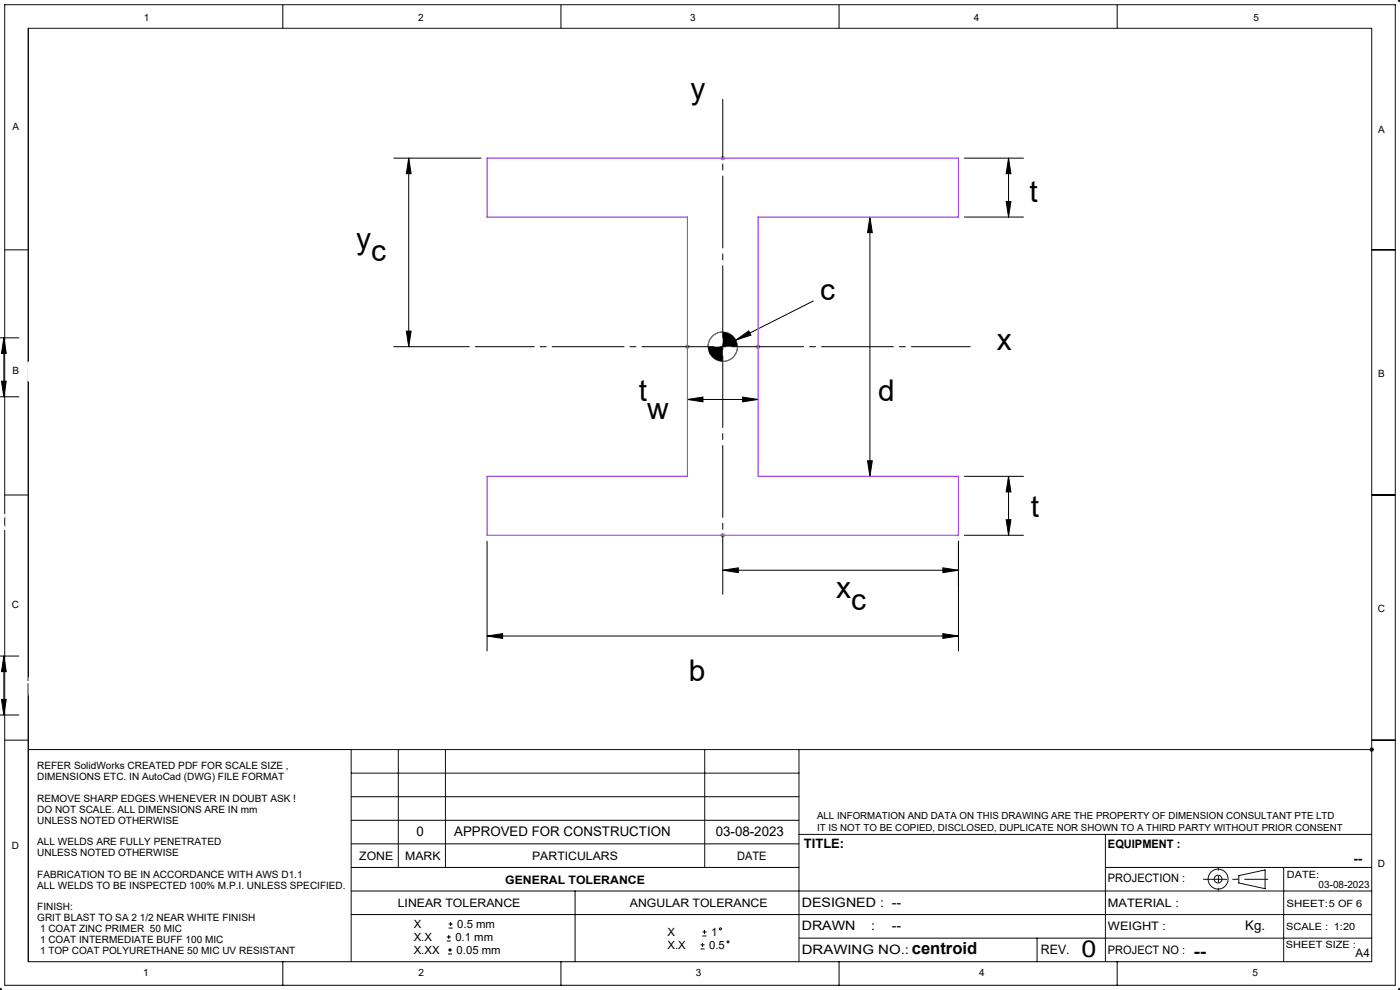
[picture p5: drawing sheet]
<svg xmlns="http://www.w3.org/2000/svg" width="297mm" height="210mm" viewBox="0 0 297 210" stroke-linecap="round" stroke-linejoin="round" font-family="sans-serif">
<g fill="none" stroke="#000" stroke-width=".21">
<path d="M296.9 0l.2 .1M297 -.1v.6M297 0l-.4 .4M60 1v5M119 1v5M178 1v5M237 1v5M296.5 0h.6M83.5 33.5h18.6M86.7 33.5l.5 3.3h-1zM86.7 33.5v40M204.6 33.5h12.5"/>
<path d="M214 33.5v12.5M214 33.5l.5 3.3h-1.1zM1 53h5M184.5 46l.6 3.3h-1.1zM184.5 46v55M204.6 46h12.5M213.4 42.7h1.1l-.5 3.3zM291 53h5M-.1 71.7h4.1M.8 71.7l.5 3.3h-1zM.8 71.7v12.5M83.5 73.5h16.1"/>
<path d="M86.2 70.2h1l-.5 3.3zM153.3 70.4a3.1 3.1 0 0 0-3.1 3.1M156.1 72.1l2.7-1.9 .5 .9zM156.5 73.5a3.1 3.1 0 0 1-3.2 3.2M172.5 63.8l-22 11.2M-.1 84.2h4.1M.3 80.9h1l-.5 3.3zM145.8 84.7l3.3-.5v1zM145.8 84.7h15M157.5 84.2l3.3 .5-3.3 .5zM184 97.7h1.1l-.6 3.3zM1 105h5"/>
<path d="M103.3 114.8v23.3M203.3 114.8v23.3M204.6 113.5h12.5M204.6 101h12.5M213.4 110.2h1.1l-.5 3.3zM214 101v12.5M214 101l.5 3.3h-1.1zM291 105h5M-.1 139.2h4.1M.8 139.2l.5 3.3h-1zM.8 139.2v12.5M103.3 134.9l3.3-.5v1z"/>
<path d="M103.3 134.9h100M153.3 121l3.3-.5v1zM153.3 121h50M200 120.5l3.3 .5-3.3 .5zM200 134.4l3.3 .5-3.3 .5zM-.1 151.7h4.1M.3 148.4h1l-.5 3.3zM1 157h5M6 159h68.5M290.5 159h1M290.6 158.6l.8 .8M291 157h5"/>
<path d="M291 158.5v1M291.4 158.6l-.8 .8M74.5 169h95M74.5 174h95M74.5 179h95M74.5 189h160M74.5 194h160M74.5 184h95M94.8 199.6h.8M94.8 198.8h.8M95.2 196.9h.8M95.2 196h.8"/>
<path d="M95.2 198.3v.9M95.6 195.6v.8M122 189v15M149 198.5h.9M149 197.7h.9M149.4 197.3v.8M169.5 199h65M220 199v5M234.5 184h56.5M-.1 210h.6M0 210l.1 .1M0 209.5v.6"/>
<path d="M.4 209.6l-.4 .5M1 209h295M6 204h285M60 204v5M95 202.4h.9M95 201.5h.9M95.5 201.1v.8M119 204v5M148.6 201.3h.9M148.6 200.4h.9M149 200v.9M178 204v5"/>
<path d="M237 204v5M296.5 210h.6M296.6 209.6l.4 .5M297 209.5v.6M297.1 209.9l-.2 .2"/>
<circle cx="152.8" cy="197" r=".21"/>
<circle cx="154.5" cy="199.8" r=".21"/>
</g>
<g fill="none" stroke="#0f0f0f" stroke-width=".21">
<path d="M84.5 159v25M94.5 159v25M149.5 159v25M169.5 159v45M291 159h-216.5v45M74.5 164h95M169.5 177h121.5M234.5 177v27M234.5 189h56.5M234.5 199h56.5M234.5 194h56.5M262.8 185.7l5.6-1.2v4l-5.6-1.2z"/>
<path d="M272.3 184v20M1 209v-208h295v208M6 204v-198h285v198"/>
<circle cx="258.4" cy="186.5" r="2.12"/>
<circle cx="258.4" cy="186.5" r=".82"/>
</g>
<path d="M269 186.5h-13.7" fill="none" stroke="#0f0f0f" stroke-width=".21" stroke-dasharray="6.3 1.3 1.3 1.3" stroke-dashoffset="1.4"/>
<path d="M258.5 184v5" fill="none" stroke="#0f0f0f" stroke-width=".21" stroke-dasharray="6.3 1.3 1.3 1.3" stroke-dashoffset="5.8"/>
<g fill="none" stroke="#808080" stroke-width=".21">
<path d="M152.8 33.5h1M153 33.2l.7 .7M153.3 33v1M153.7 33.2l-.7 .7M145.3 73.5h1M145.5 73.2l.7 .7M145.8 73v1M146.2 73.2l-.7 .7M160.3 73.5h1M160.5 73.2l.7 .7M160.8 73v1M161.2 73.2l-.7 .7"/>
<path d="M152.8 113.5h1M153 113.2l.7 .7M153.3 113v1M153.7 113.2l-.7 .7"/>
<circle cx="153.3" cy="73.5" r="3.1"/>
</g>
<path d="M153.3 21v105M100.8 73.5h105" fill="none" stroke="#000" stroke-width=".21" stroke-dasharray="15.2 1.3 1.3 1.3" stroke-dashoffset="2.7"/>
<path d="M103.3 33.5h100v12.5h-42.5v55h42.5v12.5h-100v-12.5h42.5v-55h-42.5z" fill="none" stroke="#a147e4" stroke-width=".25"/>
<g fill="#000">
<path d="M86.7 33.5l.5 3.3h-1zM86.2 70.2h1l-.5 3.3zM-.1 71.7v3.3zM-.1 108.4v3.3z"/>
<path d="M184.5 46l.6 3.3h-1.1zM184 97.7h1.1l-.6 3.3zM-.1 84.2v3.3zM-.1 135.9v3.3z"/>
<path d="M213.4 42.7h1.1l-.5 3.3zM214 33.5l.5 3.3h-1.1zM.3 80.9h1l-.5 3.3zM.8 71.7l.5 3.3h-1z"/>
<path d="M150.2 73.5a3.1 3.1 0 0 0 3.1 3.2v-3.2zM153.3 70.4v3.1h3.2a3.1 3.1 0 0 0-3.2-3.1z"/>
<path d="M156.1 72.1l3.2-1-.5-.9zM-.1 108.3v2z"/>
<path d="M157.5 84.2l3.3 .5-3.3 .5zM145.8 84.7l3.3-.5v1zM-.1 122.3v1.1zM-.1 122.3v1.1z"/>
<path d="M213.4 110.2h1.1l-.5 3.3zM214 101l.5 3.3h-1.1zM.3 148.4h1l-.5 3.3zM.8 139.2l.5 3.3h-1z"/>
<path d="M200 120.5l3.3 .5-3.3 .5zM153.3 121l3.3-.5v1zM200 134.4l3.3 .5-3.3 .5zM103.3 134.9l3.3-.5v1zM-.1 158.6v1zM-.1 158.6v1zM-.1 172.5v1zM-.1 172.5v1z"/>
</g>
<g font-size="6.3">
<text x="146.5" y="21">y</text>
<text x="218.4" y="42.8">t</text>
<text x="75.6" y="52.9">y</text>
<text x="78.7" y="55.4">c</text>
<text x="174" y="63.7">c</text>
<text x="211.5" y="74.2">x</text>
<text x="135.5" y="85">t</text>
<text x="137.3" y="88.9">w</text>
<text x="186.3" y="85">d</text>
<text x="218.7" y="109.7">t</text>
<text x="177.4" y="126.8">x</text>
<text x="180.6" y="129.3">c</text>
<text x="146.1" y="144.4">b</text>
</g>
<g font-size="6.3" fill="#fff">
<text x="5.3" y="81">t</text>
<text x="5.6" y="147.8">t</text>
</g>
<text font-size="4.9" x="229.4" y="202.9">0</text>
<g font-size="3.5">
<text x="193.4" y="202.3">centroid</text>
<text x="253.2" y="203">--</text>
</g>
<g font-size="2.8">
<text x="88.4" y="177.3">0</text>
<text x="96.3" y="177.3">APPROVED FOR CONSTRUCTION</text>
<text x="151.9" y="177.3">03-08-2023</text>
<text x="287.1" y="183">--</text>
<text x="264.2" y="197.3">Kg.</text>
</g>
<g font-size="2.7">
<text x="170.5" y="180">TITLE:</text>
<text x="170.1" y="197.3">DRAWN</text>
<text x="170.1" y="192.4">DESIGNED : --</text>
<text x="184.8" y="197.3">:</text>
<text x="189.2" y="197.3">--</text>
<text x="170.1" y="202.3">DRAWING NO.:</text>
<text x="220.8" y="202.3">REV.</text>
</g>
<g font-size="2.5">
<text x="235" y="179.9">EQUIPMENT :</text>
<text x="76.2" y="182.4">ZONE</text>
<text x="86" y="182.4">MARK</text>
<text x="112.9" y="182.4">PARTICULARS</text>
<text x="156.4" y="182.4">DATE</text>
<text x="107.2" y="187.5">GENERAL TOLERANCE</text>
<text x="235" y="187">PROJECTION :</text>
<text x="84.4" y="192.5">LINEAR TOLERANCE</text>
<text x="133.6" y="192.4">ANGULAR TOLERANCE</text>
<text x="235" y="192.4">MATERIAL :</text>
<text x="235" y="197.3">WEIGHT :</text>
<text x="235" y="202.3">PROJECT NO :</text>
<text x="287.6" y="203.1">A4</text>
</g>
<g font-size="2.4">
<text x="87.8" y="196.8">X</text>
<text x="97" y="196.8">0.5 mm</text>
<text x="87.8" y="199.6">X.X</text>
<text x="87.8" y="202.3">X.XX</text>
<text x="96.6" y="199.6">0.1 mm</text>
<text x="96.9" y="202.3">0.05 mm</text>
<text x="141.6" y="198.5">X</text>
<text x="141.6" y="201.2">X.X</text>
<text x="150.4" y="201.2">0.5</text>
<text x="150.8" y="198.5">1</text>
</g>
<g font-size="2.1">
<text x="30.5" y="4.5">1</text>
<text x="88.7" y="4.5">2</text>
<text x="146.4" y="4.5">3</text>
<text x="206.6" y="4.5">4</text>
<text x="265.9" y="4.5">5</text>
<text x="2.6" y="27.7">A</text>
<text x="292.4" y="28.3">A</text>
<text x="2.6" y="79.4">B</text>
<text x="292.4" y="79.9">B</text>
<text x="2.5" y="129.1">C</text>
<text x="292.3" y="129.8">C</text>
<text x="7.9" y="163.2">REFER SolidWorks CREATED PDF FOR SCALE SIZE ,</text>
<text x="7.9" y="165.5">DIMENSIONS ETC. IN AutoCad (DWG) FILE FORMAT</text>
<text x="7.9" y="170.1">REMOVE SHARP EDGES.WHENEVER IN DOUBT ASK !</text>
<text x="7.9" y="172.4">DO NOT SCALE. ALL DIMENSIONS ARE IN mm</text>
<text x="173.3" y="173.7">ALL INFORMATION AND DATA ON THIS DRAWING ARE THE PROPERTY OF DIMENSION CONSULTANT PTE LTD</text>
<text x="7.9" y="174.7">UNLESS NOTED OTHERWISE</text>
<text x="7.9" y="179.3">ALL WELDS ARE FULLY PENETRATED</text>
<text x="173.3" y="176.2">IT IS NOT TO BE COPIED, DISCLOSED, DUPLICATE NOR SHOWN TO A THIRD PARTY WITHOUT PRIOR CONSENT</text>
<text x="2.5" y="180.1">D</text>
<text x="7.9" y="181.6">UNLESS NOTED OTHERWISE</text>
<text x="292.3" y="184">D</text>
<text x="7.9" y="186.2">FABRICATION TO BE IN ACCORDANCE WITH AWS D1.1</text>
<text x="7.9" y="188.5">ALL WELDS TO BE INSPECTED 100% M.P.I. UNLESS SPECIFIED.</text>
<text x="273" y="186.2">DATE:</text>
<text x="279.7" y="188.5">03-08-2023</text>
<text x="7.9" y="193.1">FINISH:</text>
<text x="7.9" y="195.4">GRIT BLAST TO SA 2 1/2 NEAR WHITE FINISH</text>
<text x="8.5" y="197.7">1 COAT ZINC PRIMER 50 MIC</text>
<text x="272.9" y="197.3">SCALE : 1:20</text>
<text x="272.9" y="192.4">SHEET:5 OF 6</text>
<text x="8.5" y="200">1 COAT INTERMEDIATE BUFF 100 MIC</text>
<text x="8.5" y="202.3">1 TOP COAT POLYURETHANE 50 MIC UV RESISTANT</text>
<text x="272.8" y="201.2">SHEET SIZE :</text>
<text x="30.4" y="206.9">1</text>
<text x="88.8" y="206.9">2</text>
<text x="147.6" y="206.9">3</text>
<text x="207.8" y="206.9">4</text>
<text x="265.7" y="206.9">5</text>
</g>
</svg>
